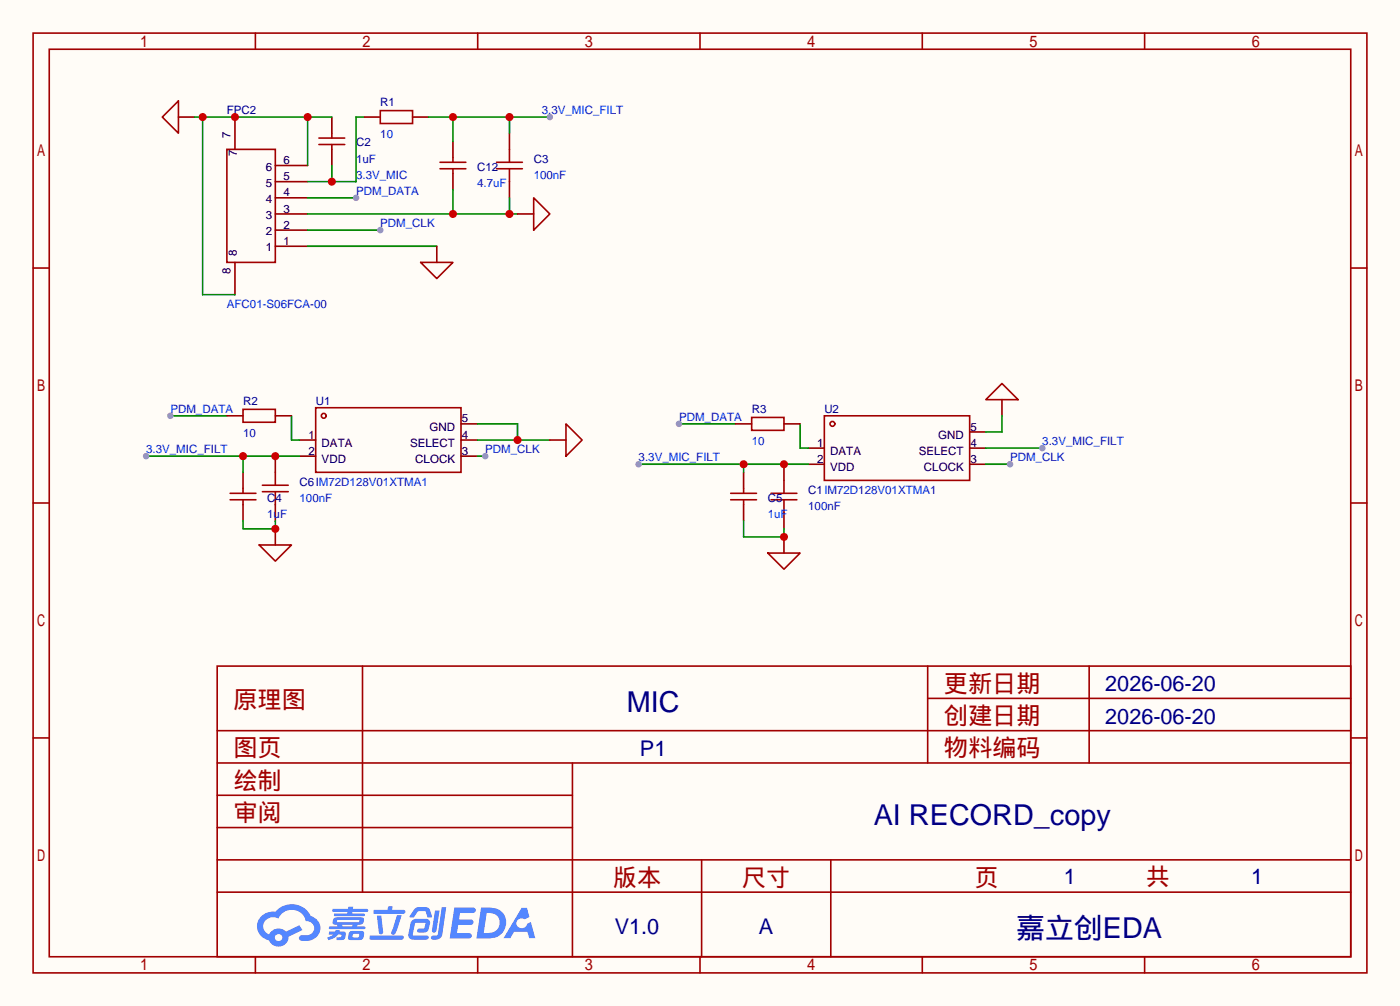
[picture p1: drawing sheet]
<svg xmlns="http://www.w3.org/2000/svg" width="220mm" height="158mm" viewBox="0 0 220 158" stroke-linecap="round" stroke-linejoin="round" font-family="sans-serif">
<path d="M0 0h220.2v158.2h-220.2z" fill="#fffcf7"/>
<g fill="none" stroke="#a10000" stroke-width=".25">
<path d="M5.2 5.2h209.8v147.8h-209.8zM7.7 7.7h204.8v142.8h-204.8zM40.2 5.2v2.5M75.1 5.2v2.5M110.1 5.2v2.5M145.1 5.2v2.5M180 5.2v2.5M5.2 42.2h2.5M212.5 42.2h2.5M5.2 79.1h2.5M212.5 79.1h2.5M5.2 116.1h2.5"/>
<path d="M34.2 104.8h178.3v45.7h-178.3zM34.2 114.9h178.3M57 104.8v35.5M145.9 104.8v15.2M145.9 109.9h66.6M171.3 104.8v15.2M212.5 116.1h2.5M34.2 125.1h55.8M34.2 120h178.3M34.2 135.3h178.3M34.2 130.2h55.8M90 120v30.5"/>
<path d="M110.4 135.3v15.2M130.7 135.3v15.2M34.2 140.3h178.3M40.2 150.5v2.5M75.1 150.5v2.5M110.1 150.5v2.5M145.1 150.5v2.5M180 150.5v2.5"/>
</g>
<g fill="#5487ff">
<path d="M71.5 142.7h2.1a.97 .97 0 0 1 1.2 .5 .53 .53 0 0 1-.6 .4h-1.8l-.2 1h1.9a.43 .43 0 0 1 .4 .5 .43 .43 0 0 1-.5 .4h-1.9l-.2 1.3h1.2a.9 .9 0 0 1 1.1 .4v.2l-.4 .2h-3.1z"/>
<path d="M82.1 142.8h.8l.4 1.4-.8 .4a.82 .82 0 0 0-1.1 .1 .82 .82 0 0 0 .1 1.2 .82 .82 0 0 0 1.1-.1l.3-.5 .6-.3 .7 2.6h-1l-.2-1h-2.1l-.6 1h-1.1z"/>
<path d="M68.4 143.2h.7l-.5 3.2a.36 .36 0 0 1-.3 .3 .36 .36 0 0 1-.4-.3z"/>
<path d="M69.5 142.7h.7l-.6 4.3a1.13 1.13 0 0 1-1.8 .6l.2-.4 .7-.1 .2-.1z"/>
<path d="M65.2 143l.6-.3h1a.77 .77 0 0 1 .9 .5l.3 1-.2 .1h-.5l-.4-1h-.9a1.16 1.16 0 0 0-.8 .8l-.1 .2h-.5l-.2-.1z"/>
<path d="M64.8 144.9l.5-.3 1.7-.1a.66 .66 0 0 1 .6 1l-.1 .4a.81 .81 0 0 1-.9 .8h-.7a.32 .32 0 0 1-.3-.4 .32 .32 0 0 1 .4-.2l.7-.1 .2-.8h-1.6l-.4 1.9 2.2 .1a.32 .32 0 0 1 .3 .3 .32 .32 0 0 1-.3 .3h-2.3l-.5-.3-.1-.5 .4-1.8z"/>
<path d="M58.2 147.2h5a.33 .33 0 0 1 .3 .3 .33 .33 0 0 1-.3 .3h-4.9l-.2-.1z"/>
<path d="M62.4 144h.8l-1 2.8a.36 .36 0 0 1-.4 .2 .36 .36 0 0 1-.3-.3z"/>
<path d="M59.3 144h.7l.3 2.6a.34 .34 0 0 1-.3 .4 .34 .34 0 0 1-.4-.3z"/>
<path d="M58.8 143.1h2.2v-.4l.2-.1h.6l-.1 .5h1.7a.32 .32 0 0 1 .4 .4 .32 .32 0 0 1-.4 .3h-4.5l-.2-.2z"/>
<path d="M51.8 146.5h.9l.1-.2h.6v.2l.8 .1a.82 .82 0 0 1-.5 1.3h-.8v-.5h.5l.3-.1v-.3h-.5l-.5 .4-1.1 .5-.1-.4 1-.5h-.8z"/>
<path d="M52.3 143h2.4l.1-.3 .8-.1-.1 .4h2.2l.2 .3-.2 .1h-2.3v.3h1.8l.2 .1v.1l-.2 .2h-4.5l-.2-.2 .1-.2h2l.1-.2h-2.3l-.1-.2z"/>
<path d="M75.7 142.8l-.8 4.8a9.2 9.2 0 0 0 3-.1 2.41 2.41 0 0 0 1.7-2.8 2.41 2.41 0 0 0-2.6-1.9zM76.6 143.6a1.61 1.61 0 0 1 2 1.5 1.61 1.61 0 0 1-1.8 1.7h-.7z"/>
<path d="M52.5 144.5a.7 .7 0 0 0 0 .9l.5 .1 .1 .2h-1.3v.4h5.5l.2-.1-.1-.2-.1-.1h-1.2l.2-.2a.7 .7 0 0 0 .8-.3 .7 .7 0 0 0 0-.9h-4.2zM53.1 144.7h3.3l.1 .1-.2 .3h-3.2l-.1-.2zM53.8 145.5h1.7l-.2 .2h-1.4z"/>
<path d="M54.9 146.6a1.05 1.05 0 0 0 0 1.2 2.91 2.91 0 0 0 2.2-.1 .98 .98 0 0 0 0-1.2l-1.6-.1zM55.6 146.9h.9a.4 .4 0 0 1-.2 .6l-.8-.1z"/>
<path d="M41.2 144.1a2.23 2.23 0 0 0-.7 2.3 2.23 2.23 0 0 0 1.8 1.5 1.58 1.58 0 0 0 1.8 1 1.58 1.58 0 0 0 1.3-1.6l2.2-1-.5-.8-2.1 1a1.65 1.65 0 0 0-2.7 .5 1.43 1.43 0 0 1-.8-1.8 1.43 1.43 0 0 1 1.8-.9l.5 .2a2.3 2.3 0 0 1 2.3-1.4 2.3 2.3 0 0 1 2 1.8 1.12 1.12 0 0 1 1.3 1 1.12 1.12 0 0 1-1.1 1.2h-.7a.45 .45 0 0 0-.6 .4 .45 .45 0 0 0 .5 .5 2.36 2.36 0 0 0 2.9-2 2 2 0 0 0-1.5-1.9 3.3 3.3 0 0 0-5.6-.7l-1.1 .1zM43.3 147.5a.57 .57 0 0 1 1.1 0 .57 .57 0 0 1-1.1 0z"/>
</g>
<g fill="none" stroke="#a10000" stroke-width=".25">
<path d="M35.7 23.5h7.6v17.8h-7.6zM50.2 21.7h4M50.2 22.7h4M52.2 21v.7M52.2 22.7v.8M69.2 25.5h4.1M69.2 26.5h4.1M71.2 24.8v.7M71.2 26.5v.8M78.1 25.5h4.1M78.1 26.5h4.1M80.1 23.5v2"/>
<path d="M80.1 26.5v2.1M36.2 77.6h4.1M36.2 78.6h4.1M38.2 76.8v.8M38.2 78.6v.8M41.3 76.3h4M41.3 77.3h4M43.3 74.3v2M43.3 77.3v2.1M49.7 64.1h22.8v10.2h-22.8zM114.9 77.6h4.1M114.9 78.6h4.1"/>
<path d="M117 76.8v.8M117 78.6v.8M121.3 77.6h4M121.3 78.6h4M123.3 75.6v2M123.3 78.6v2M129.7 65.4h22.8v10.2h-22.8z"/>
<circle cx="50.9" cy="65.4" r=".38"/>
<circle cx="130.9" cy="66.7" r=".38"/>
</g>
<g fill="none" stroke="#870000" stroke-width=".25">
<path d="M37 18.4v5.1M52.2 18.4v2.6M43.3 38.7h5.1M43.3 36.2h5.1M43.3 33.7h5.1M43.3 31.1h5.1M43.3 28.6h5.1M43.3 26h5.1M52.2 23.5v2.5M71.2 22.2v2.6M71.2 27.3v2.5M80.1 21v2.5"/>
<path d="M80.1 28.6v2.5M37 41.3v5.1M38.2 74.3v2.5M38.2 79.4v2.5M43.3 71.8v2.5M43.3 79.4v2.5M47.1 69.2h2.6M47.1 71.8h2.6M72.5 69.2h2.6M72.5 71.8h2.6M72.5 66.7h2.6M117 74.3v2.5"/>
<path d="M117 79.4v2.5M123.3 73v2.6M127.1 70.5h2.6M127.1 73h2.6M152.5 70.5h2.6M152.5 73h2.6M152.5 67.9h2.6M123.3 80.6v2.6"/>
</g>
<path d="M57.3 18.4h-1.3v10.2h-7.6M48.4 38.7h20.3M52.2 26v2.6" fill="none" stroke="#008700" stroke-width=".25"/>
<circle cx="52.2" cy="28.6" r=".63" fill="#c00"/>
<path d="M48.4 33.7h33M71.2 29.8v3.9M80.1 31.1v2.6" fill="none" stroke="#008700" stroke-width=".25"/>
<g fill="#c00">
<circle cx="71.2" cy="33.7" r=".63"/>
<circle cx="80.1" cy="33.7" r=".63"/>
</g>
<path d="M48.4 36.2h11.4" fill="none" stroke="#008700" stroke-width=".25"/>
<circle cx="59.8" cy="36.2" r=".51" fill="#999"/>
<path d="M75.1 69.2h11.4M75.1 66.7h6.3v2.5" fill="none" stroke="#008700" stroke-width=".25"/>
<circle cx="81.4" cy="69.2" r=".63" fill="#c00"/>
<path d="M155.1 70.5h8.9" fill="none" stroke="#008700" stroke-width=".25"/>
<circle cx="164" cy="70.5" r=".51" fill="#999"/>
<path d="M28.1 18.4h2.5M68.7 38.7v2.6M81.4 33.7h2.5M86.5 69.2h2.5M157.6 62.9v2.5M43.3 83.2v2.5M123.3 84.5v2.5" fill="none" stroke="#870000" stroke-width=".25"/>
<path d="M28.1 15.9v5.1l-2.6-2.6zM83.9 31.1l2.6 2.6-2.6 2.5zM66.2 41.3h5l-2.5 2.5zM89 66.7l2.6 2.5-2.6 2.6zM155.1 62.9l2.5-2.6 2.5 2.6zM40.8 85.7h5l-2.5 2.6zM120.8 87h5.1l-2.6 2.5z" fill="none" stroke="#a10000" stroke-width=".25"/>
<path d="M26.8 65.4h8.9M157.6 65.4v2.5h-2.5" fill="none" stroke="#008700" stroke-width=".25"/>
<circle cx="26.8" cy="65.4" r=".51" fill="#999"/>
<path d="M45.8 65.4v3.8h1.3M106.8 66.7h8.9M125.9 66.7v3.8h1.2" fill="none" stroke="#008700" stroke-width=".25"/>
<circle cx="106.8" cy="66.7" r=".51" fill="#999"/>
<path d="M23 71.8h24.1M38.2 71.8v2.5" fill="none" stroke="#008700" stroke-width=".25"/>
<g fill="#c00">
<circle cx="38.2" cy="71.8" r=".63"/>
<circle cx="43.3" cy="71.8" r=".63"/>
</g>
<circle cx="23" cy="71.8" r=".51" fill="#999"/>
<path d="M100.5 73h26.6M117 73v1.3" fill="none" stroke="#008700" stroke-width=".25"/>
<g fill="#c00">
<circle cx="117" cy="73" r=".63"/>
<circle cx="123.3" cy="73" r=".63"/>
</g>
<circle cx="100.5" cy="73" r=".51" fill="#999"/>
<path d="M38.2 81.9v1.3h5.1v-1.3" fill="none" stroke="#008700" stroke-width=".25"/>
<circle cx="43.3" cy="83.2" r=".63" fill="#c00"/>
<path d="M117 81.9v2.6h6.3v-1.3" fill="none" stroke="#008700" stroke-width=".25"/>
<circle cx="123.3" cy="84.5" r=".63" fill="#c00"/>
<path d="M75.1 71.8h1.2" fill="none" stroke="#008700" stroke-width=".25"/>
<circle cx="76.3" cy="71.8" r=".51" fill="#999"/>
<path d="M155.1 73h3.8" fill="none" stroke="#008700" stroke-width=".25"/>
<circle cx="158.9" cy="73" r=".51" fill="#999"/>
<path d="M48.4 31.1h7.6" fill="none" stroke="#008700" stroke-width=".25"/>
<circle cx="56" cy="31.1" r=".51" fill="#999"/>
<path d="M30.6 18.4h21.6M31.9 18.4v28h5.1M48.4 18.4v7.6" fill="none" stroke="#008700" stroke-width=".25"/>
<g fill="#c00">
<circle cx="48.4" cy="18.4" r=".63"/>
<circle cx="37" cy="18.4" r=".63"/>
<circle cx="31.9" cy="18.4" r=".63"/>
</g>
<path d="M57.3 18.4h2.5M64.9 18.4h2.5" fill="none" stroke="#870000" stroke-width=".25"/>
<path d="M59.8 17.4h5.1v2h-5.1z" fill="none" stroke="#a10000" stroke-width=".25"/>
<path d="M67.4 18.4h19.1M71.2 18.4v3.8M80.1 18.4v2.6" fill="none" stroke="#008700" stroke-width=".25"/>
<g fill="#c00">
<circle cx="71.2" cy="18.4" r=".63"/>
<circle cx="80.1" cy="18.4" r=".63"/>
</g>
<circle cx="86.5" cy="18.4" r=".51" fill="#999"/>
<path d="M35.7 65.4h2.5M43.3 65.4h2.5M115.7 66.7h2.5M123.3 66.7h2.6" fill="none" stroke="#870000" stroke-width=".25"/>
<path d="M38.2 64.4h5.1v2h-5.1zM118.2 65.7h5.1v2h-5.1z" fill="none" stroke="#a10000" stroke-width=".25"/>
<g font-size="4.5" fill="#000080">
<text x="98.6" y="111.9">MIC</text>
<text x="137.4" y="129.7">AI RECORD_copy</text>
<text x="159.9" y="147.5">嘉立创EDA</text>
</g>
<g font-size="3.8" fill="#a00000">
<text x="36.7" y="111.4">原理图</text>
<text x="148.5" y="113.9">创建日期</text>
<text x="148.5" y="108.8">更新日期</text>
<text x="36.7" y="119">图页</text>
<text x="148.5" y="119">物料编码</text>
<text x="36.7" y="124.1">绘制</text>
<text x="36.7" y="129.1">审阅</text>
<text x="96.4" y="139.3">版本</text>
<text x="116.7" y="139.3">尺寸</text>
<text x="153.3" y="139.3">页</text>
<text x="180.2" y="139.2">共</text>
</g>
<g font-size="3.4" fill="#000080">
<text x="173.9" y="108.8">2026-06-20</text>
<text x="173.9" y="113.8">2026-06-20</text>
<text x="100.7" y="118.9">P1</text>
<text x="167.3" y="139.1">1</text>
<text x="196.8" y="139.1">1</text>
<text x="96.7" y="146.9">V1.0</text>
<text x="119.4" y="146.9">A</text>
</g>
<g font-size="1.8" fill="#000080">
<text x="35.7" y="18">FPC2</text>
<text x="59.8" y="16.7">R1</text>
<text x="56" y="23">C2</text>
<text x="75.1" y="26.8">C12</text>
<text x="83.9" y="25.6">C3</text>
<text x="38.2" y="63.7">R2</text>
<text x="49.7" y="63.7">U1</text>
<text x="118.2" y="64.9">R3</text>
<text x="129.7" y="64.9">U2</text>
<text x="47.1" y="76.4">C6IM72D128V01XTMA1</text>
<text x="127.1" y="77.6">C1IM72D128V01XTMA1</text>
<text x="42" y="78.9">C4</text>
<text x="120.8" y="78.9">C5</text>
</g>
<g font-size="1.8" fill="#00f">
<text x="85.2" y="18">3.3V_MIC_FILT</text>
<text x="59.8" y="21.8">10</text>
<text x="56" y="25.6">1uF</text>
<text x="56" y="28.1">3.3V_MIC</text>
<text x="75.1" y="29.4">4.7uF</text>
<text x="83.9" y="28.1">100nF</text>
<text x="56" y="30.7">PDM_DATA</text>
<text x="59.8" y="35.7">PDM_CLK</text>
<text x="35.7" y="48.4">AFC01-S06FCA-00</text>
<text x="26.8" y="64.9">PDM_DATA</text>
<text x="23" y="71.3">3.3V_MIC_FILT</text>
<text x="38.2" y="68.8">10</text>
<text x="76.3" y="71.3">PDM_CLK</text>
<text x="106.8" y="66.2">PDM_DATA</text>
<text x="118.2" y="70">10</text>
<text x="164" y="70">3.3V_MIC_FILT</text>
<text x="100.5" y="72.6">3.3V_MIC_FILT</text>
<text x="158.9" y="72.6">PDM_CLK</text>
<text x="42" y="81.5">1uF</text>
<text x="47.1" y="78.9">100nF</text>
<text x="120.8" y="81.5">1uF</text>
<text x="127.1" y="80.2">100nF</text>
</g>
<g font-size="1.8">
<text x="36.2" y="21.7" transform="rotate(-90 36.2 21.7)">7</text>
<text x="37.3" y="24.5" transform="rotate(-90 37.3 24.5)">7</text>
<text x="41.8" y="29.4">5</text>
<text x="41.8" y="26.8">6</text>
<text x="44.6" y="28.4">5</text>
<text x="44.6" y="25.8">6</text>
<text x="41.8" y="34.4">3</text>
<text x="41.8" y="31.9">4</text>
<text x="44.6" y="36">2</text>
<text x="44.6" y="33.4">3</text>
<text x="44.6" y="30.9">4</text>
<text x="37.3" y="40.3" transform="rotate(-90 37.3 40.3)">8</text>
<text x="41.8" y="39.5">1</text>
<text x="41.8" y="37">2</text>
<text x="44.6" y="38.5">1</text>
<text x="36.2" y="43.1" transform="rotate(-90 36.2 43.1)">8</text>
<text x="48.5" y="69">1</text>
<text x="48.5" y="71.5">2</text>
<text x="50.6" y="70.3">DATA</text>
<text x="64.5" y="70.3">SELECT</text>
<text x="67.5" y="67.7">GND</text>
<text x="72.6" y="71.5">3</text>
<text x="72.6" y="69">4</text>
<text x="72.6" y="66.5">5</text>
<text x="128.5" y="70.3">1</text>
<text x="130.6" y="71.5">DATA</text>
<text x="144.5" y="71.5">SELECT</text>
<text x="147.6" y="69">GND</text>
<text x="152.7" y="70.3">4</text>
<text x="152.7" y="67.7">5</text>
<text x="50.6" y="72.8">VDD</text>
<text x="65.3" y="72.8">CLOCK</text>
<text x="128.5" y="72.8">2</text>
<text x="130.6" y="74.1">VDD</text>
<text x="145.3" y="74.1">CLOCK</text>
<text x="152.7" y="72.8">3</text>
</g>
</svg>
